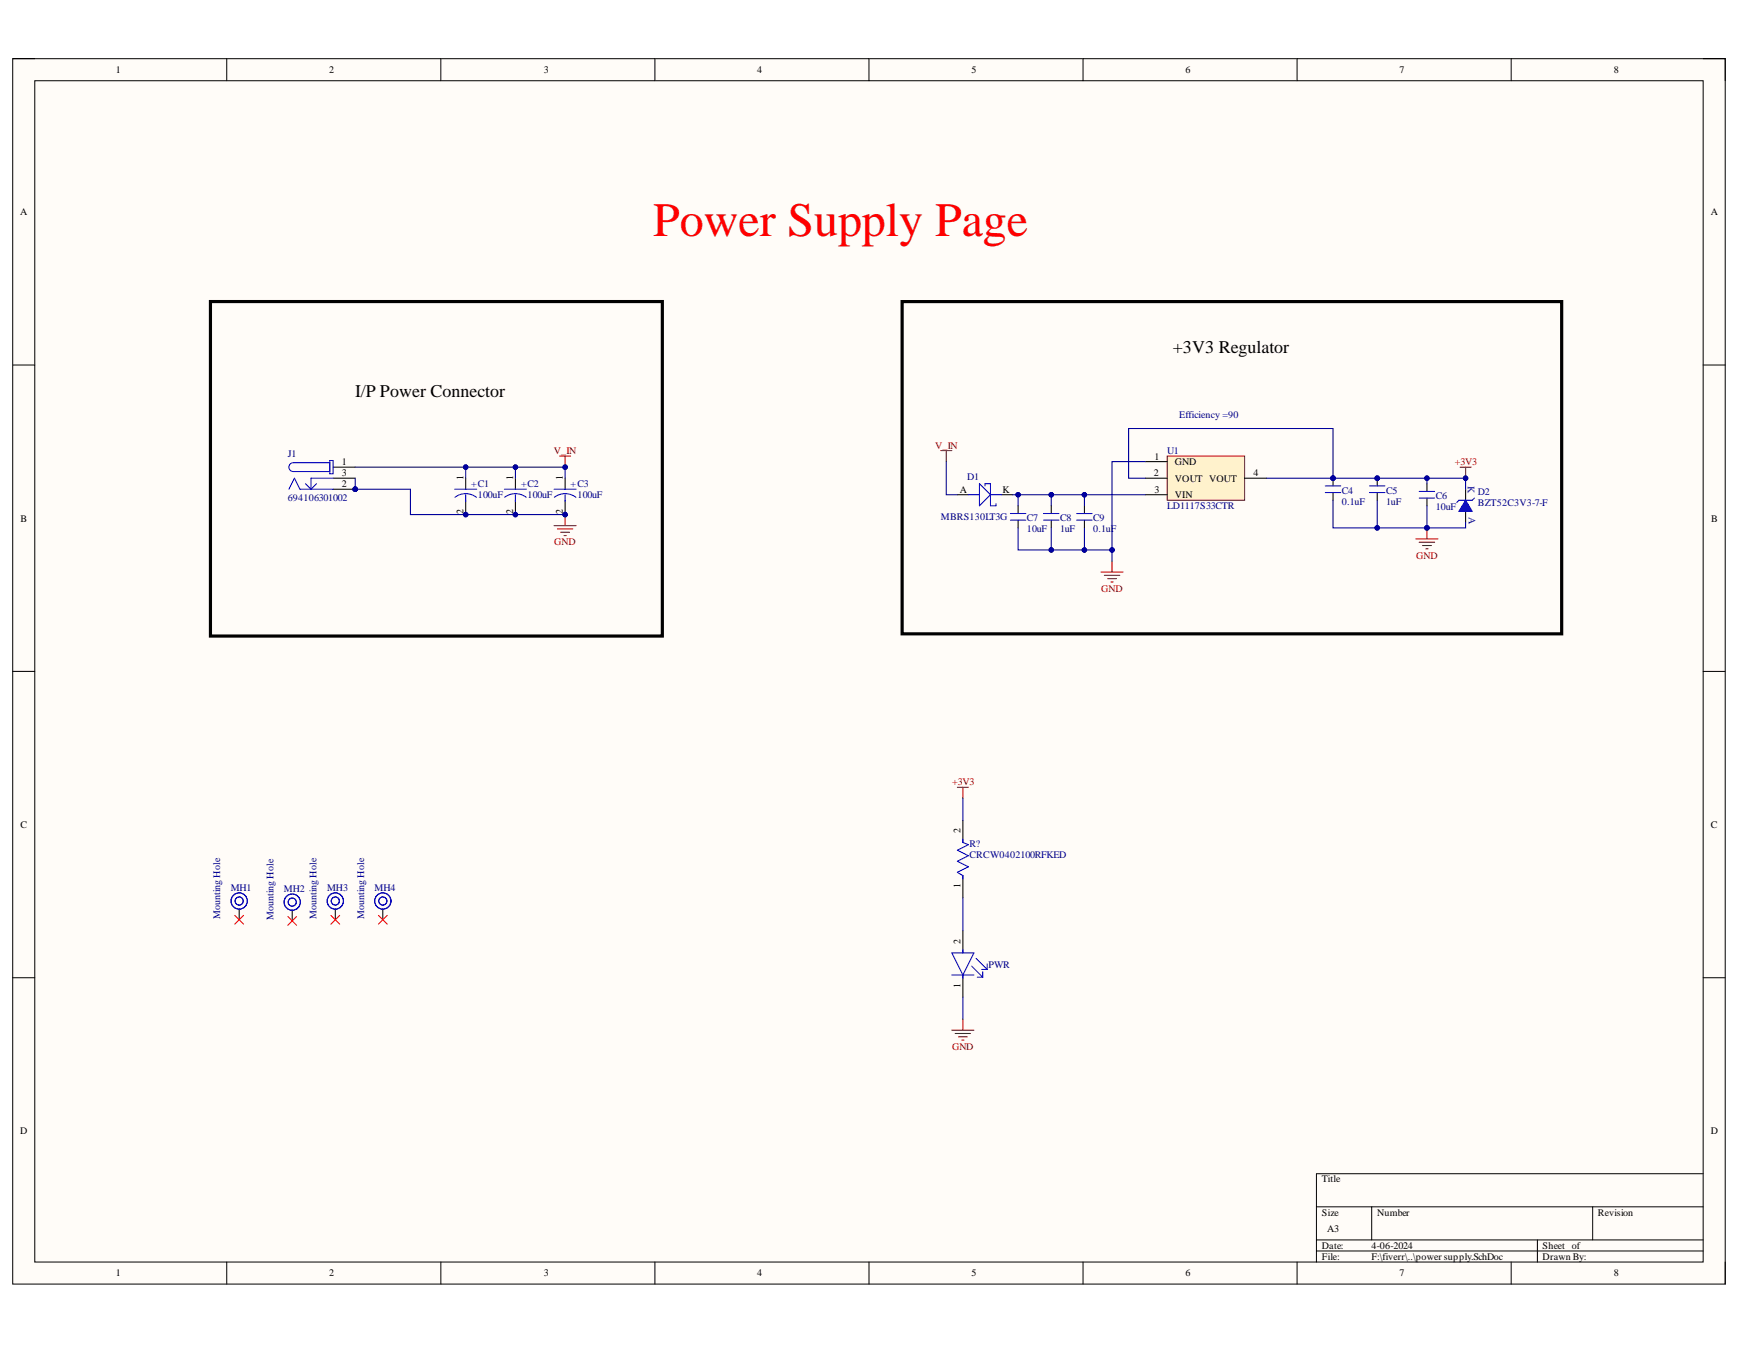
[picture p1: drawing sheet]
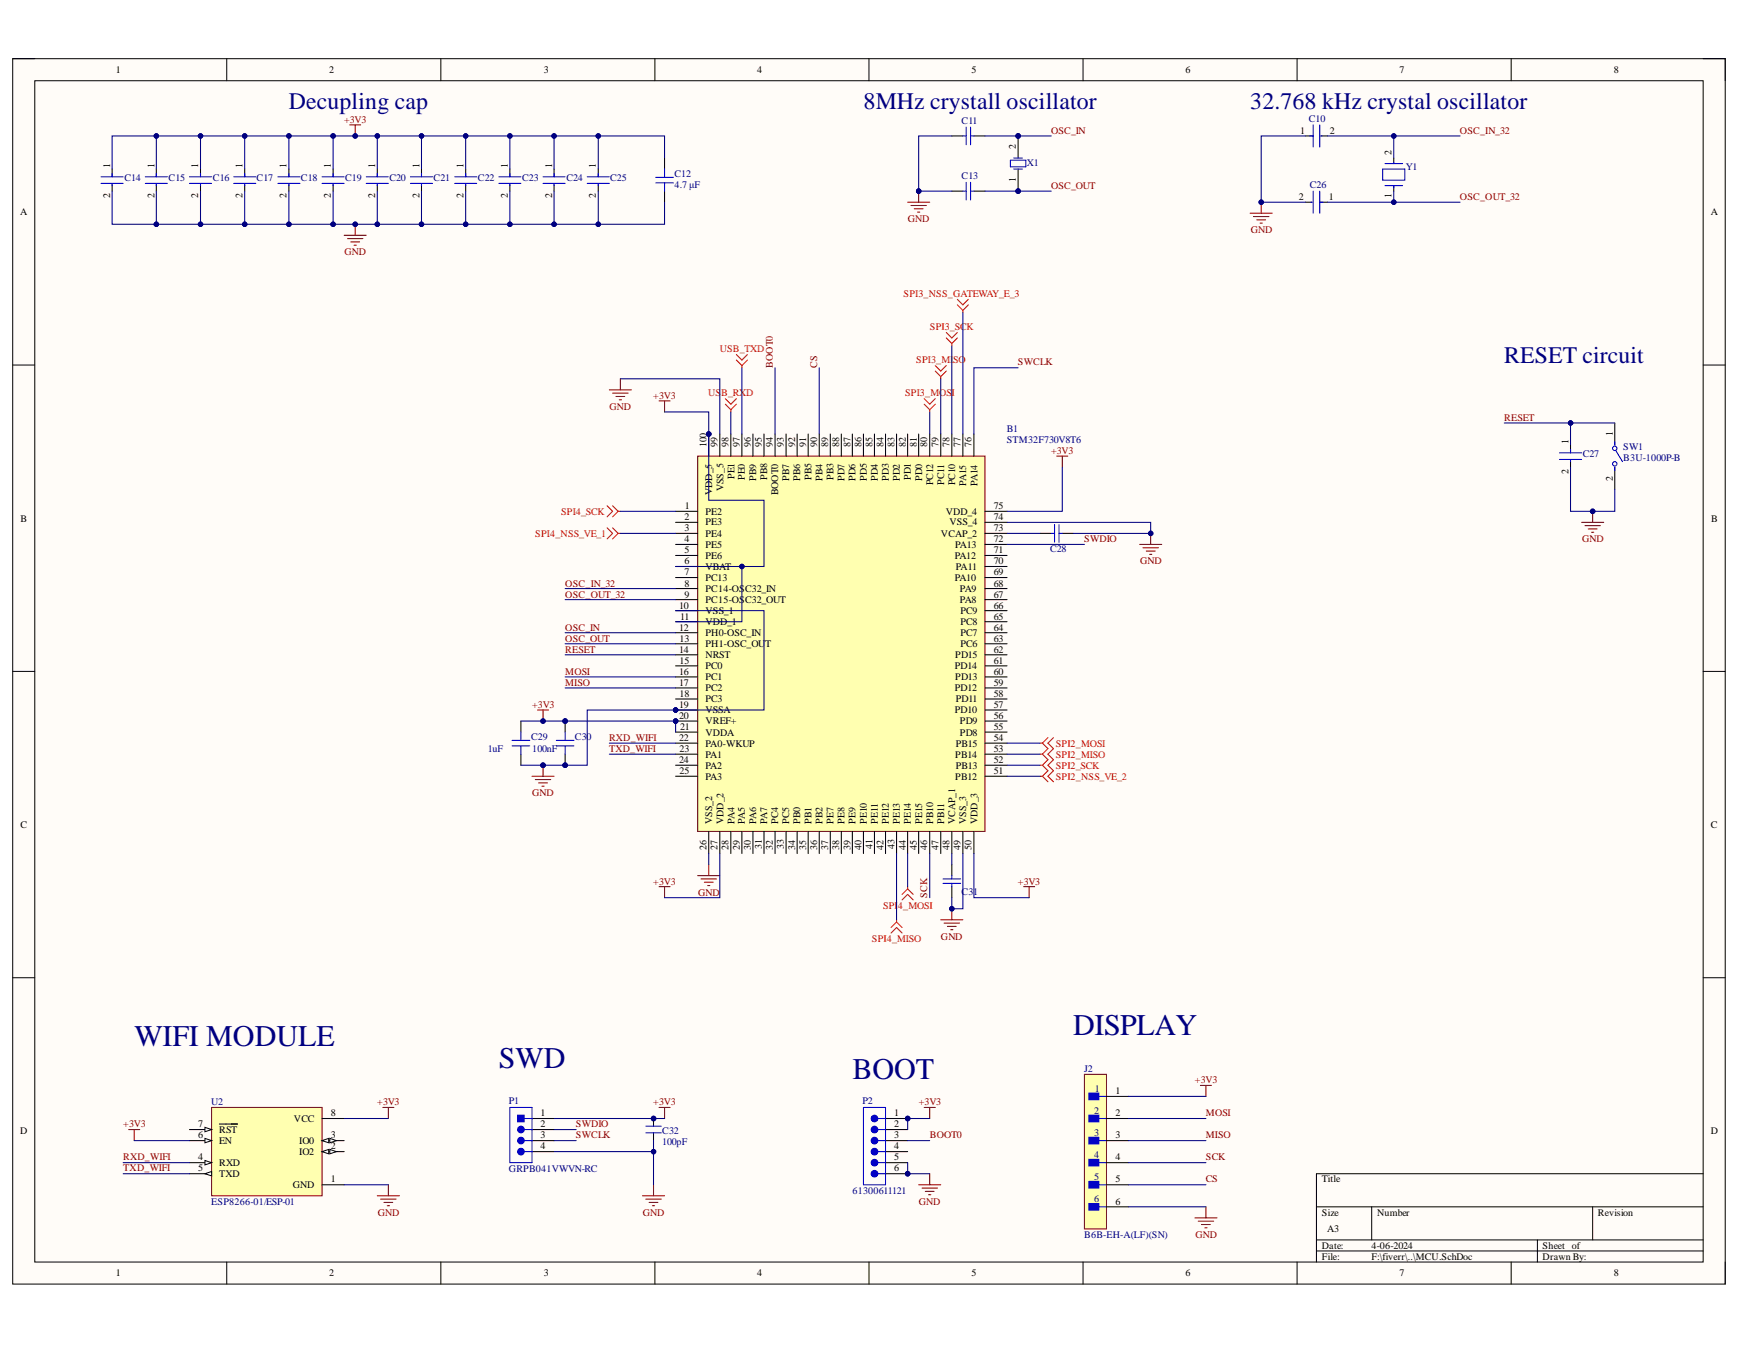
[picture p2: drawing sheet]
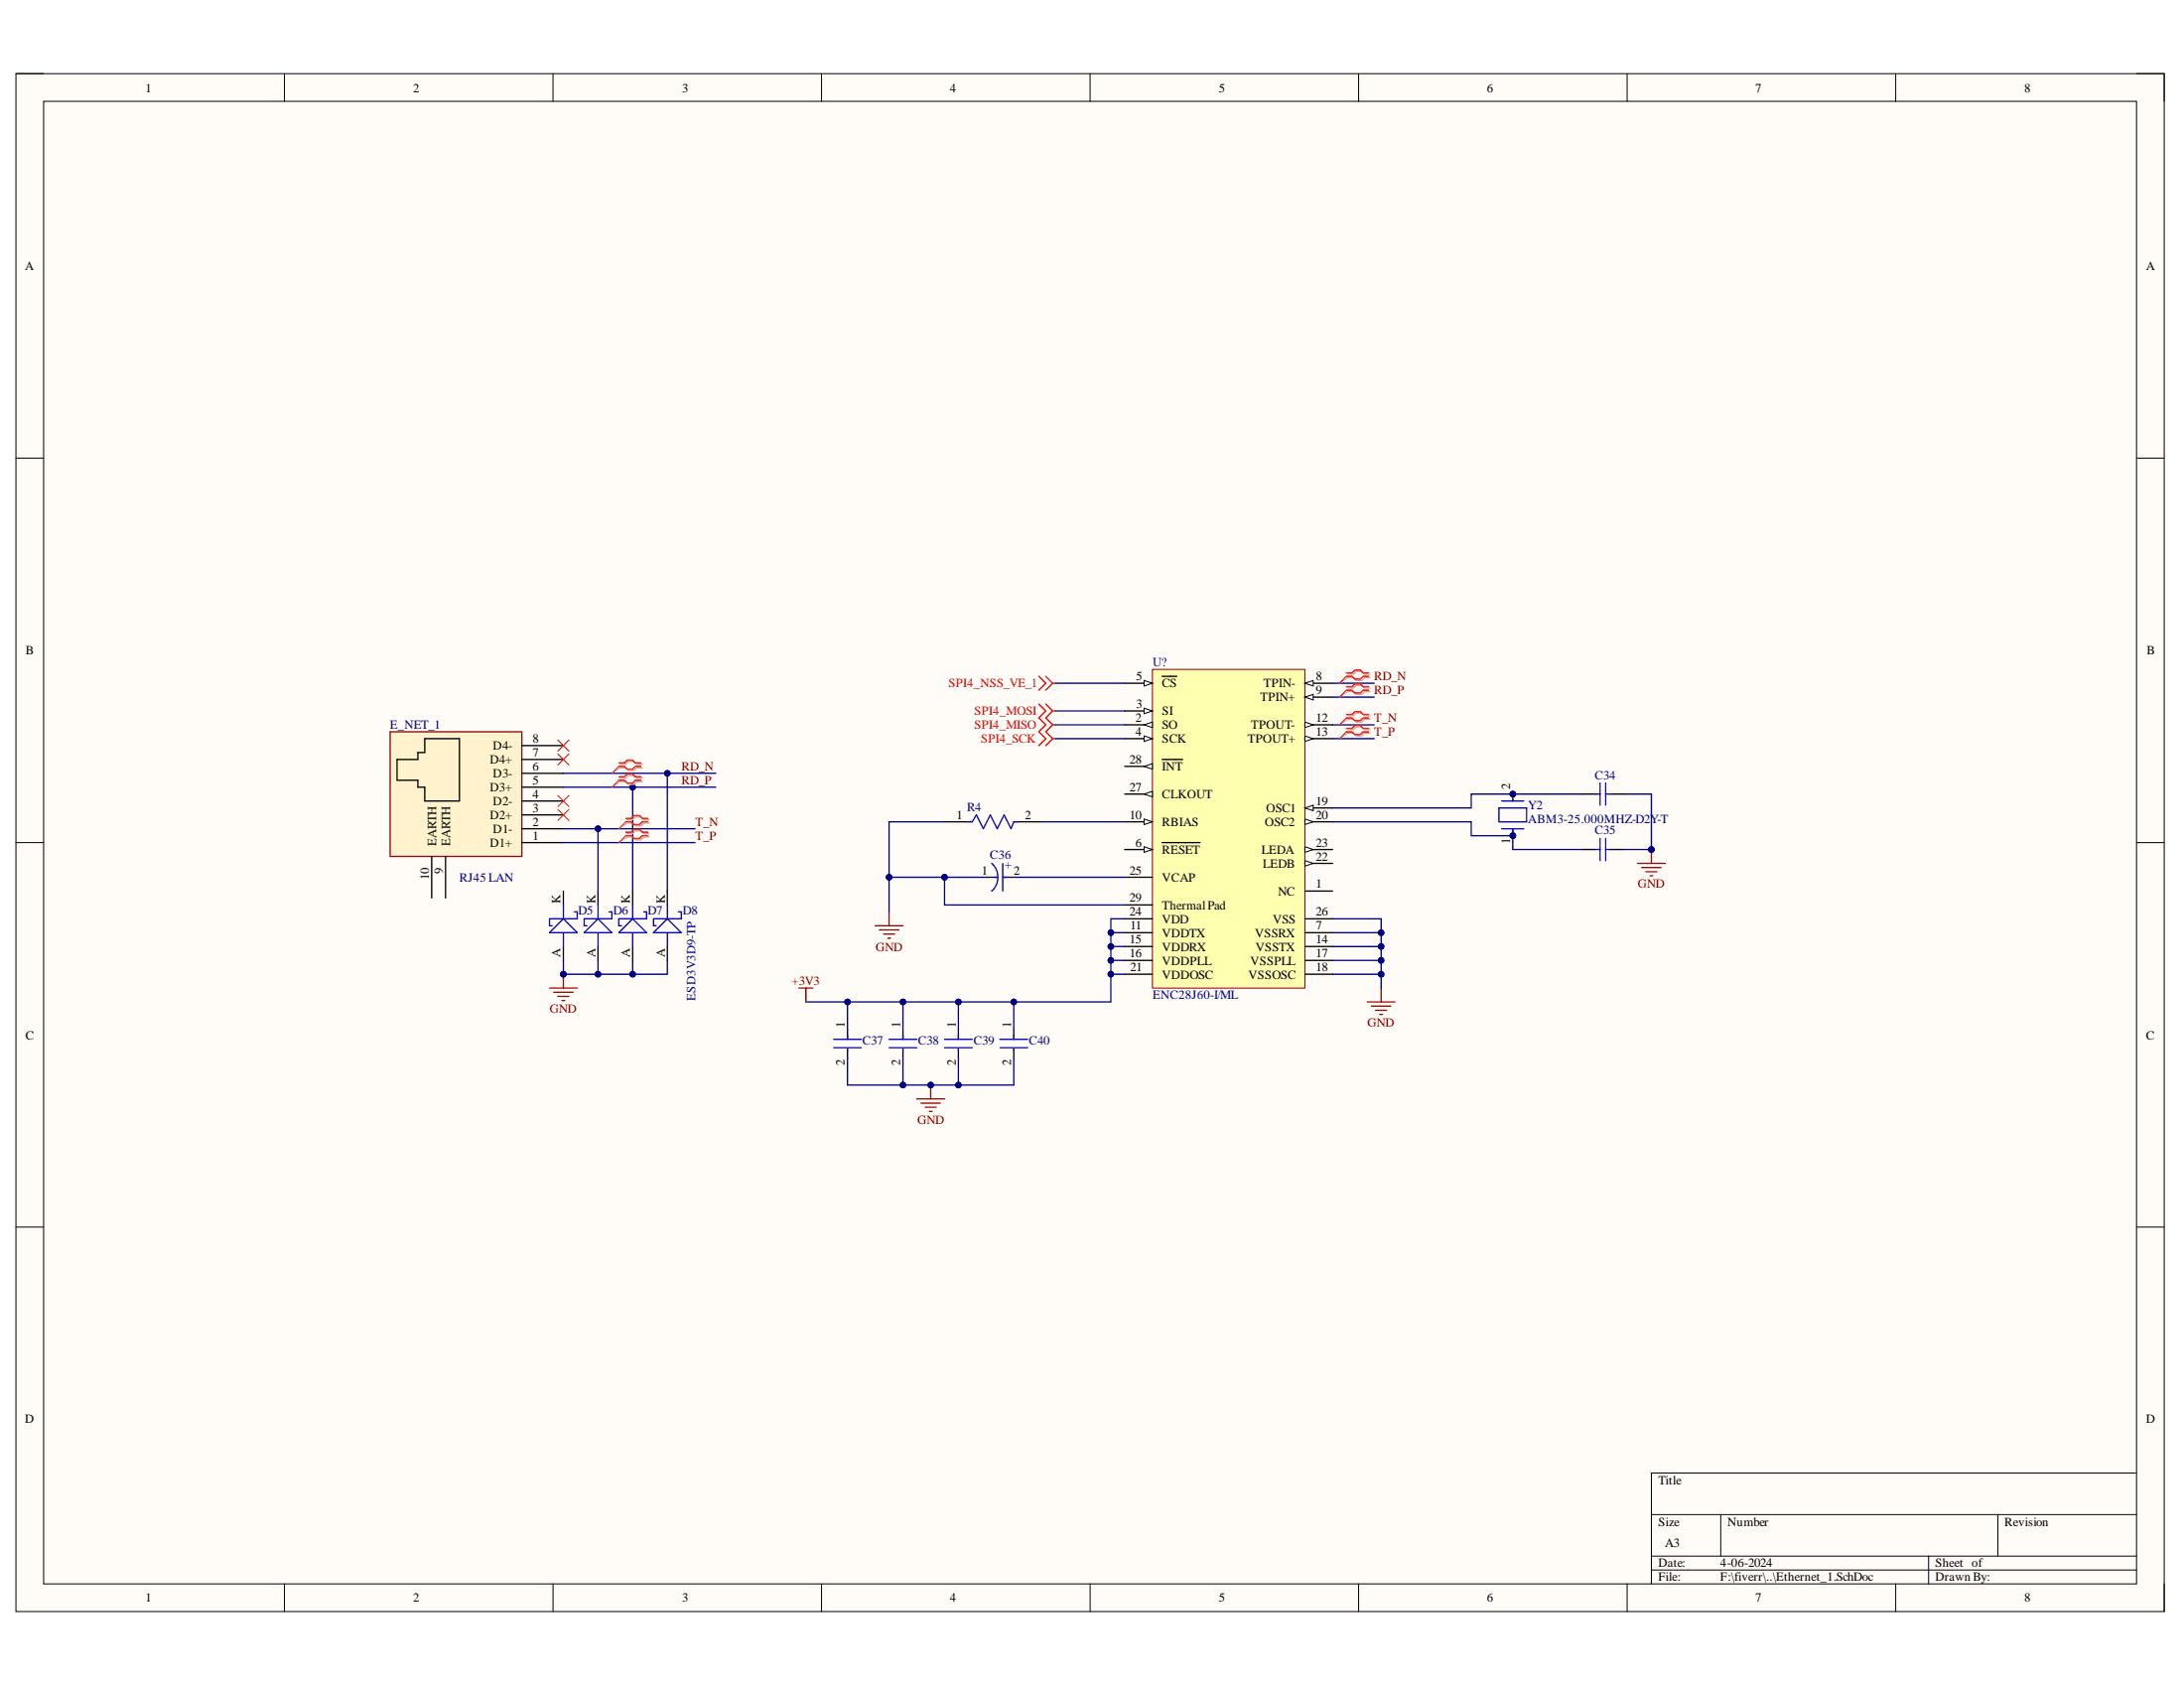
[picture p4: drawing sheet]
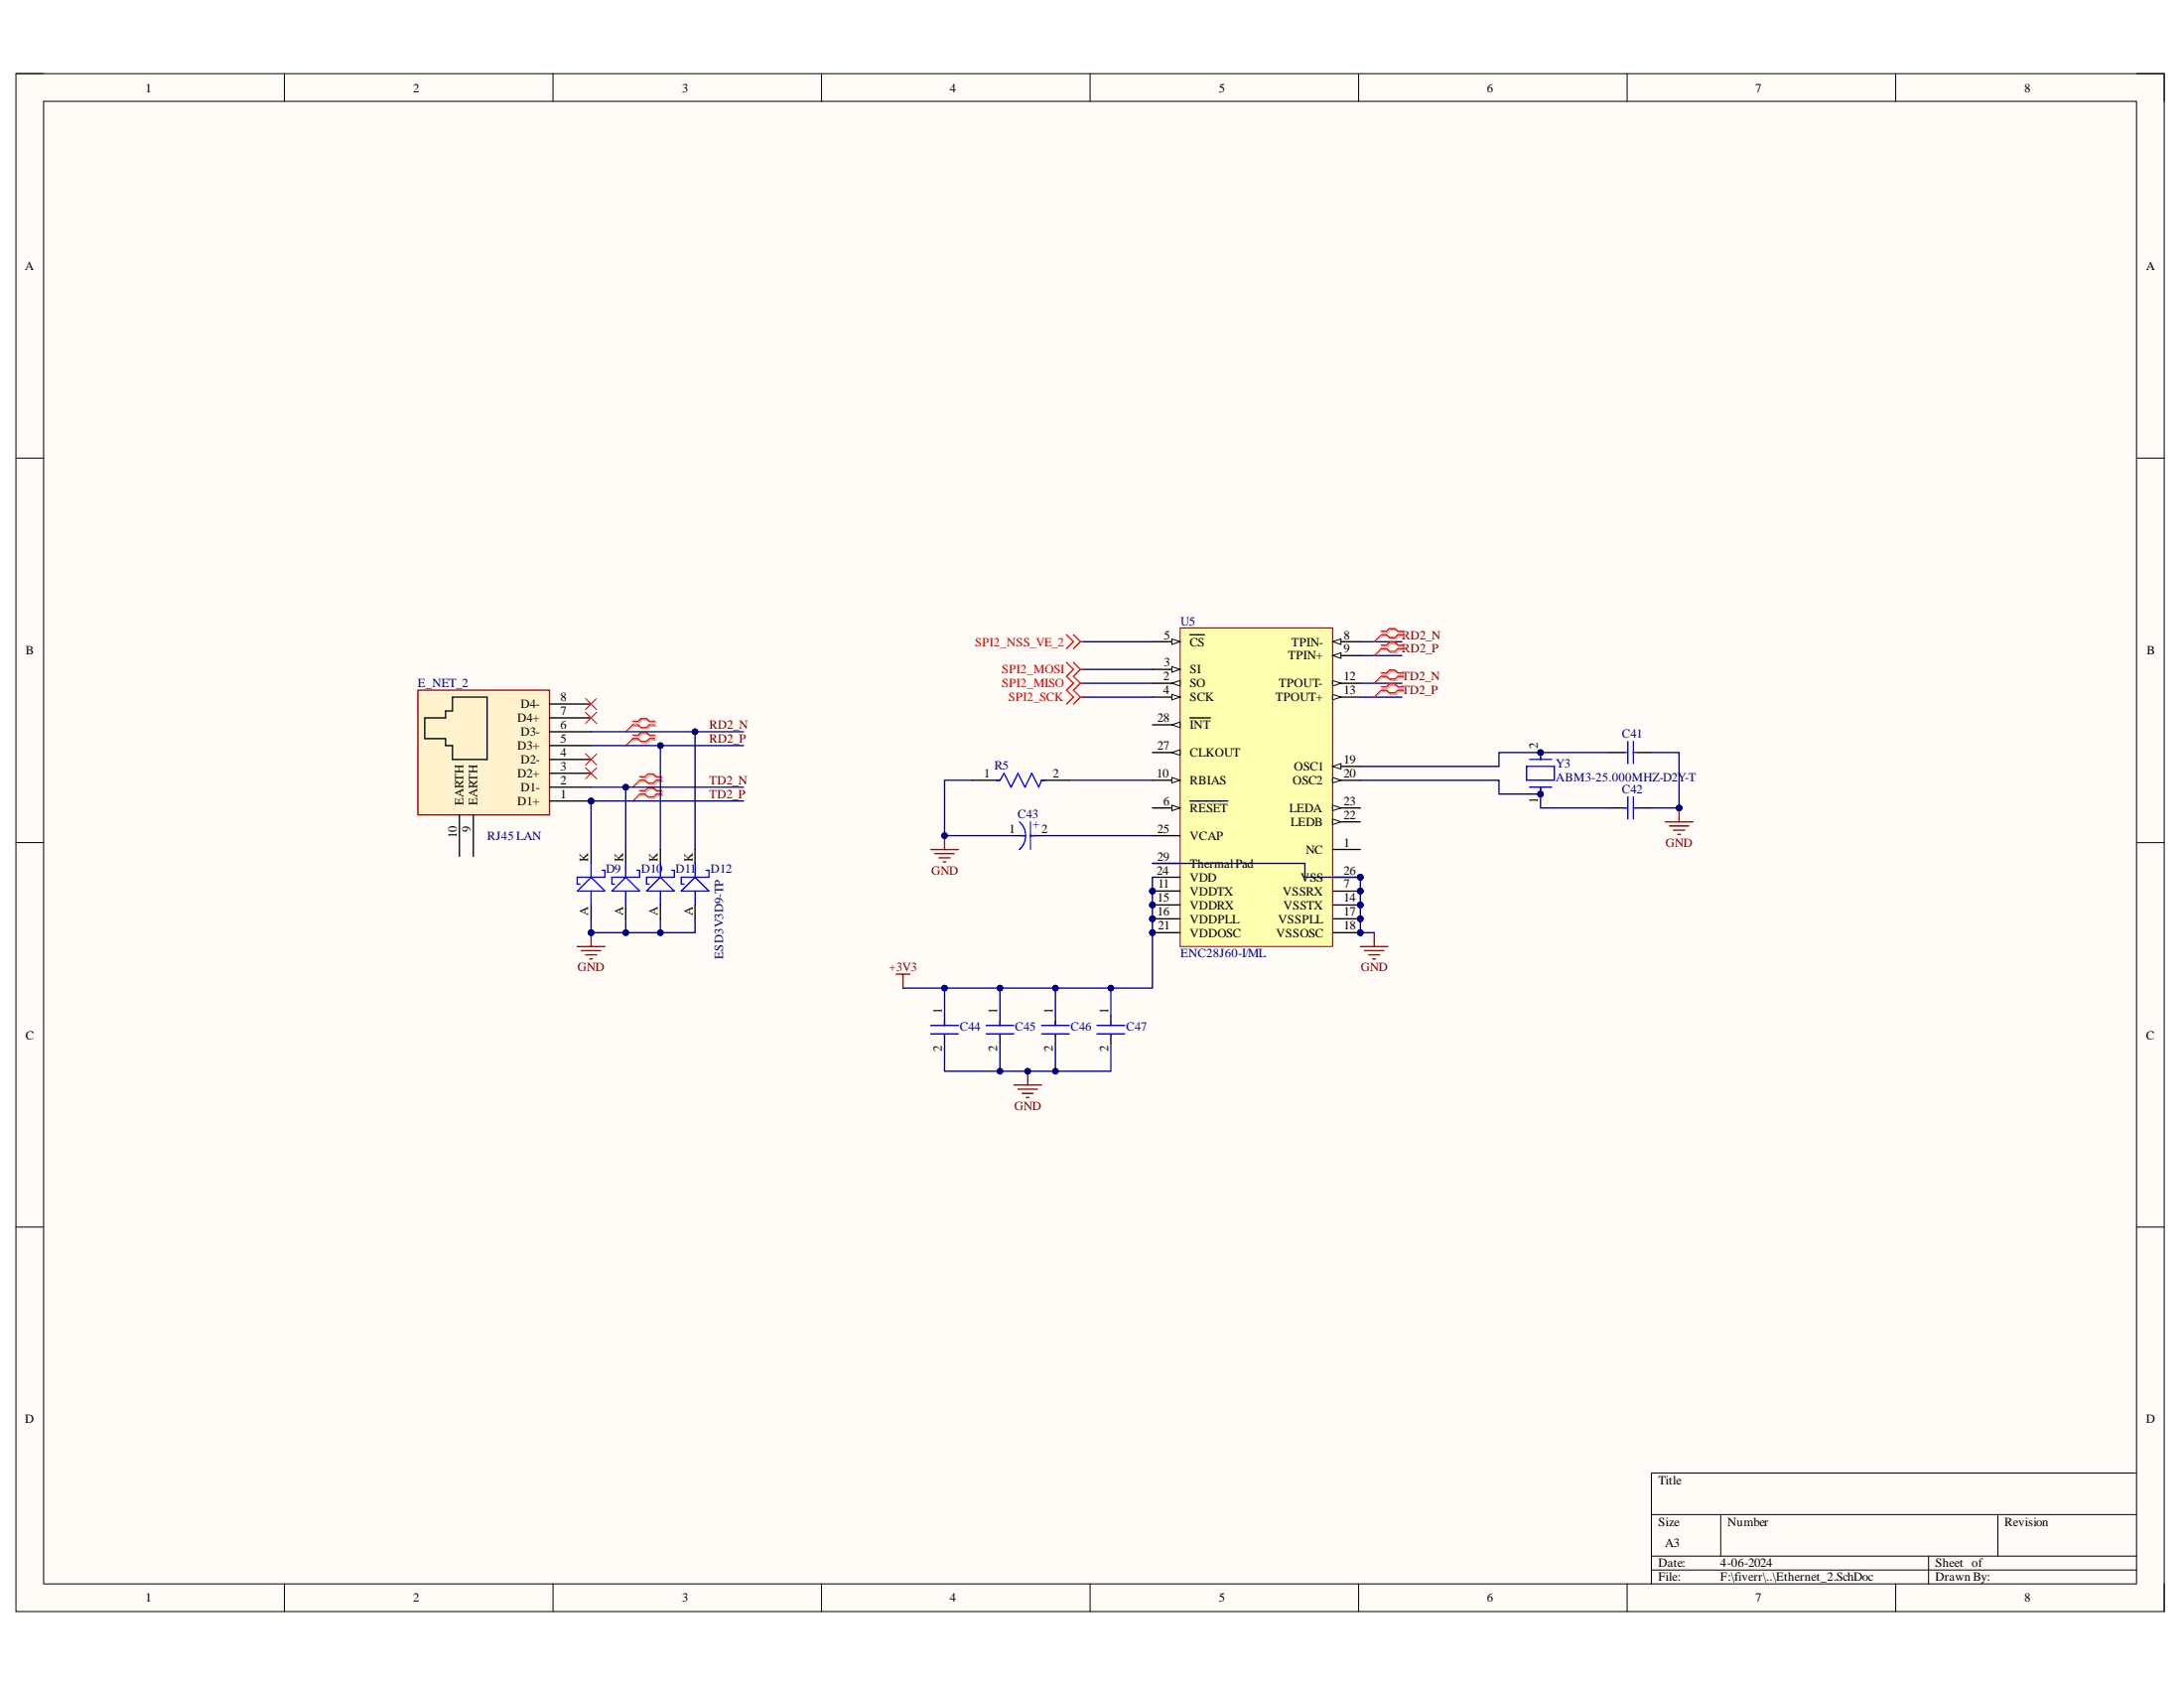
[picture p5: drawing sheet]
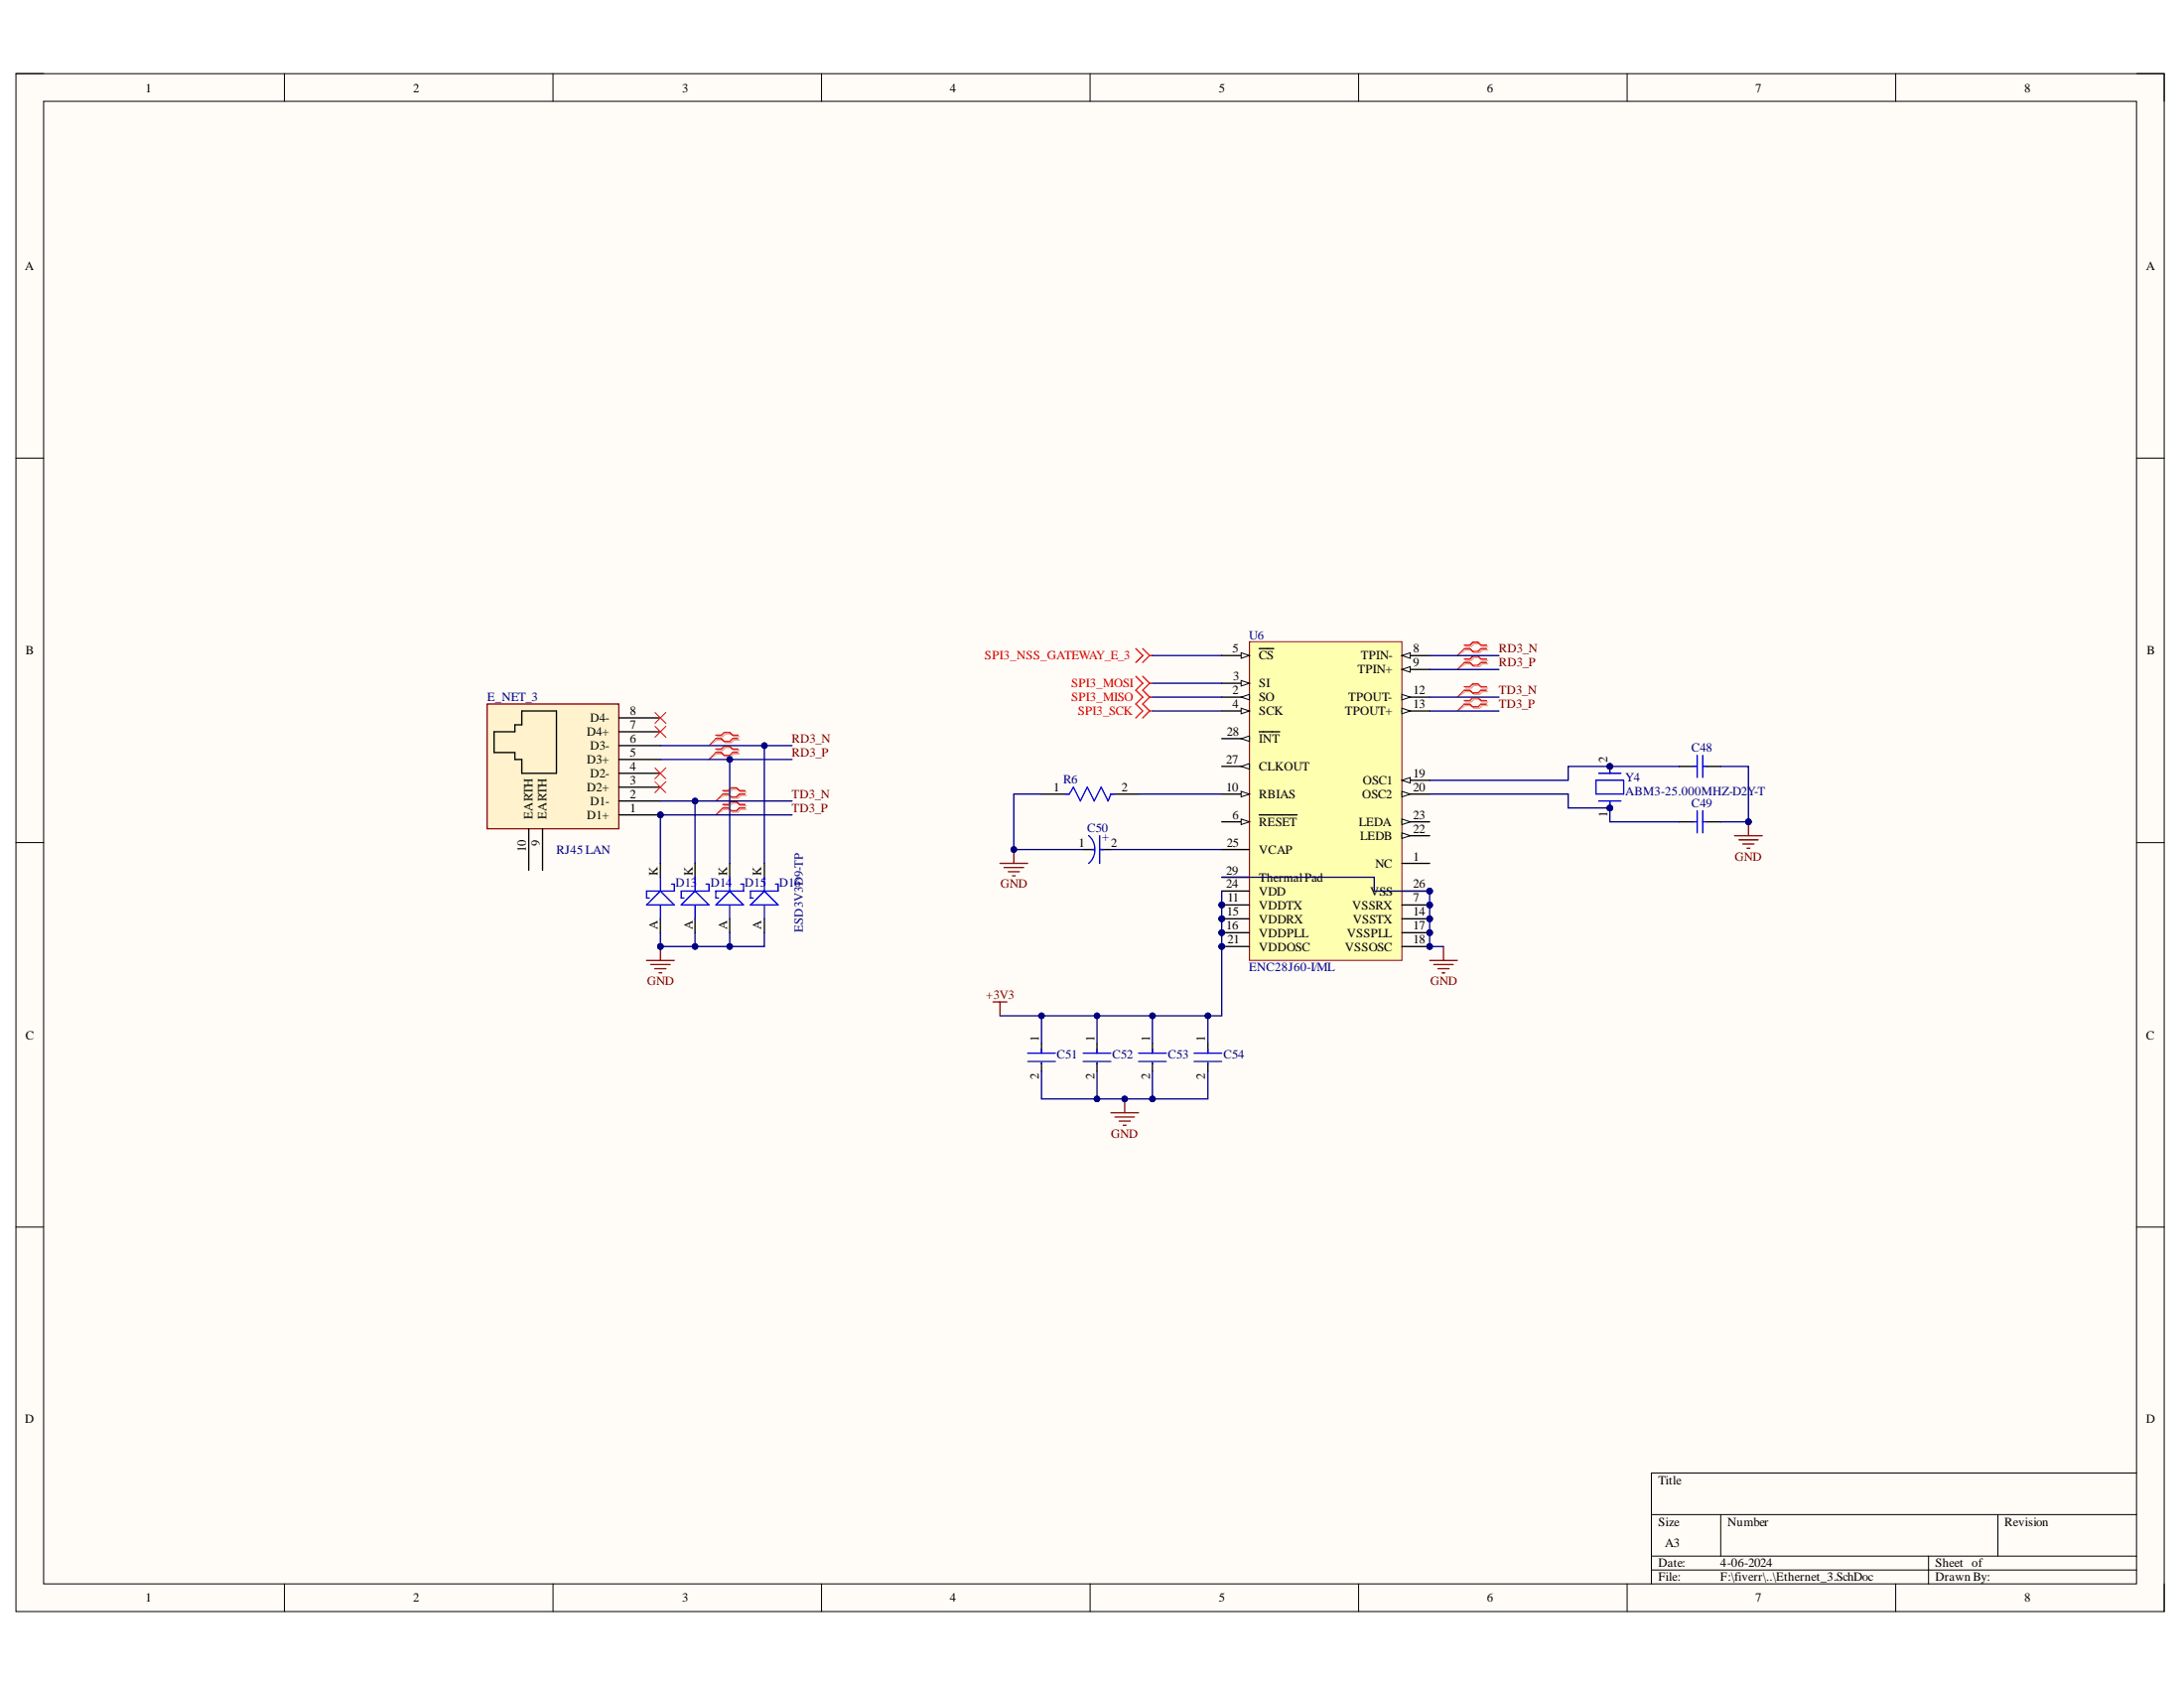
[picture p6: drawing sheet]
# Altium project CSBox.PrjPcb
5 sheets, 95 parts. Net scope: global (net labels, ports and power ports of the same name join across sheets).
Board file: CSBox.PcbDoc
Sheets:
  power supply.SchDoc
  MCU.SchDoc
  Ethernet_1.SchDoc
  Ethernet_2.SchDoc
  Ethernet_3.SchDoc

## Sheet power supply.SchDoc: CSBOX
size A3; SheetNumber: 1; SheetTotal: 6

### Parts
C1  100uF  [ACAP_P305_D393_H393_RAD]
C2  100uF  [ACAP_P305_D393_H393_RAD]
C3  100uF  [ACAP_P305_D393_H393_RAD]
C4  0.1uF  [CAP_0805]
C5  1uF  [CAP_0805]
C6  10uF  [CAP_1206]
C7  10uF  [CAP_1206]
C8  1uF  [CAP_0805]
C9  0.1uF  [CAP_0805]
D1  MBRS130LT3G  [DIO_SMB_DO-214AA]
D2  BZT52C3V3-7-F  [DIO_SOD-123]
J1  694106301002  [694106301002]
MH1  Mounting Hole  [MOUNTING]
MH2  Mounting Hole  [MOUNTING]
MH3  Mounting Hole  [MOUNTING]
MH4  Mounting Hole  [MOUNTING]
PWR  APHHS1005CGCK  [FP-APHHS1005CGCK-MFG]  (value not drawn)
R?  CRCW0402100RFKED  [FP-CRCW0402-e3-IPC_C]
U1  LD1117S33CTR  [SOT223_3]

### Blocks framed on the sheet
I/P Power Connector: C1-C3 J1
+3V3 Regulator: C4-C9 D1 D2 U1

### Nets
+3V3: C4.2 C5.2 C6.2 D2.K R?.2 U1.2(VOUT) U1.4(VOUT)
GND: C1.2 C2.2 C3.2 C4.1 C5.1 C6.1 C7.1 C8.1 C9.1 D2.A J1.2 J1.3 PWR.1(C) U1.1(GND)
V_IN: C1.1 C2.1 C3.1 D1.A J1.1
NetC7_2: C7.2 C8.2 C9.2 D1.K U1.3(VIN)
NetPWR_2: PWR.2(A) R?.1

Not connected (* = marked no-connect by the designer): MH1 1*; MH2 1*; MH3 1*; MH4 1*

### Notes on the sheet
- Power Supply Page
- (near U1) Efficiency =90

## Sheet MCU.SchDoc
size A3; SheetNumber: 2; SheetTotal: 6

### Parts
B1  STM32F730V8T6  [QFP50P1600X1600X160-100N]
C10  C1005C0G1H070D050BA  [FP-C1005-050-0_05-IPC_A]  (value not drawn)
C11  CC0603JRNPO9BN180  [CAPC1608X90X40LL10T20]  (value not drawn)
C12  4.7 μF  [CAP 0402_1005]
C13  CC0603JRNPO9BN180  [CAPC1608X90X40LL10T20]  (value not drawn)
C14  GRM155R71H104KE14D  [FP-GRM155-0_05-IPC_B]  (value not drawn)
C15  GRM155R71H104KE14D  [FP-GRM155-0_05-IPC_B]  (value not drawn)
C16  GRM155R71H104KE14D  [FP-GRM155-0_05-IPC_B]  (value not drawn)
C17  GRM155R71H104KE14D  [FP-GRM155-0_05-IPC_B]  (value not drawn)
C18  GRM155R71H104KE14D  [FP-GRM155-0_05-IPC_B]  (value not drawn)
C19  GRM155R71H104KE14D  [FP-GRM155-0_05-IPC_B]  (value not drawn)
C20  GRM155R71H104KE14D  [FP-GRM155-0_05-IPC_B]  (value not drawn)
C21  GRM155R71H104KE14D  [FP-GRM155-0_05-IPC_B]  (value not drawn)
C22  GRM155R71H104KE14D  [FP-GRM155-0_05-IPC_B]  (value not drawn)
C23  GRM155R71H104KE14D  [FP-GRM155-0_05-IPC_B]  (value not drawn)
C24  GRM155R71H104KE14D  [FP-GRM155-0_05-IPC_B]  (value not drawn)
C25  GRM155R71H104KE14D  [FP-GRM155-0_05-IPC_B]  (value not drawn)
C26  C1005C0G1H070D050BA  [FP-C1005-050-0_05-IPC_A]  (value not drawn)
C27  GRM155R71H104KE14D  [FP-GRM155-0_05-IPC_B]  (value not drawn)
C28  C0603C225K9PACTU  [CAPC1608X90X35LL15T15]  (value not drawn)
C29  1uF  [CAP 0402_1005]
C30  100nF  [CAP 0402_1005]
C31  C0603C225K9PACTU  [CAPC1608X90X35LL15T15]  (value not drawn)
C32  100pF  [CAP_0805]
J2  B6B-EH-A(LF)(SN)  [FP-B6B-EH-A_LF_SN-MFG]
P1  GRPB041VWVN-RC  [SLIN-GRPB041VWVN-RC_V]
P2  61300611121  [61300611121]
SW1  B3U-1000P-B  [FP-B3U-1000P-B-MFG]
U2  ESP8266-01/ESP-01  [XCVR_ESP8266-01/ESP-01]
X1  ECS-80-18-5PX-TR  [ECS-80-18-5PX-TR_V]  (value not drawn)
Y1  ABS07-32.768KHZ-7-T  [FP-ABS07-MFG]  (value not drawn)

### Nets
+3V3: B1.6(VBAT) B1.11(VDD_1) B1.20(VREF+) B1.21(VDDA) B1.27(VDD_2) B1.50(VDD_3) B1.75(VDD_4) B1.100(VDD_5) C12.2 C14.1 C15.1 C16.1 C17.1 C18.1 C19.1 C20.1 C21.1 C22.1 C23.1 C24.1 C25.1 C29.2 C30.2 C32.2 J2.1 P1.1 P2.1 P2.2 U2.6(EN) U2.8(VCC)
GND: B1.10(VSS_1) B1.19(VSSA) B1.26(VSS_2) B1.49(VSS_3) B1.74(VSS_4) B1.99(VSS_5) C10.1 C11.2 C12.1 C13.2 C14.2 C15.2 C16.2 C17.2 C18.2 C19.2 C20.2 C21.2 C22.2 C23.2 C24.2 C25.2 C26.2 C27.2 C28.1 C29.1 C30.1 C31.1 C32.1 J2.6 P1.4 P2.5 P2.6 SW1.2 U2.1(GND)
BOOT0: B1.94(BOOT0) P2.3
CS: B1.90(PB4) J2.5
MISO: B1.17(PC2) J2.3
MOSI: B1.16(PC1) J2.2
OSC_IN: B1.12(PH0-OSC_IN) C11.1 X1.2(X2)
OSC_IN_32: B1.8(PC14-OSC32_IN) C10.2 Y1.2
OSC_OUT: B1.13(PH1-OSC_OUT) C13.1 X1.1(X1)
OSC_OUT_32: B1.9(PC15-OSC32_OUT) C26.1 Y1.1
RESET: B1.14(NRST) C27.1 SW1.1
RXD_WIFI: B1.22(PA0-WKUP) U2.4(RXD)
SCK: B1.46(PB10) J2.4
SPI2_MISO: B1.53(PB14) ; off-sheet SPI2_MISO
SPI2_MOSI: B1.54(PB15) ; off-sheet SPI2_MOSI
SPI2_NSS_VE_2: B1.51(PB12) ; off-sheet SPI2_NSS_VE_2
SPI2_SCK: B1.52(PB13) ; off-sheet SPI2_SCK
SPI3_MISO: B1.79(PC11) ; off-sheet SPI3_MISO
SPI3_MOSI: B1.80(PC12) ; off-sheet SPI3_MOSI
SPI3_NSS_GATEWAY_E_3: B1.77(PA15) ; off-sheet SPI3_NSS_GATEWAY_E_3
SPI3_SCK: B1.78(PC10) ; off-sheet SPI3_SCK
SPI4_MISO: B1.43(PE13) ; off-sheet SPI4_MISO
SPI4_MOSI: B1.44(PE14) ; off-sheet SPI4_MOSI
SPI4_NSS_VE_1: B1.3(PE4) ; off-sheet SPI4_NSS_VE_1
SPI4_SCK: B1.1(PE2) ; off-sheet SPI4_SCK
SWCLK: B1.76(PA14) P1.3
SWDIO: B1.72(PA13) P1.2
TXD_WIFI: B1.23(PA1) U2.5(TXD)
USB_RXD: B1.98(PE1) ; off-sheet USB_RXD
USB_TXD: B1.97(PE0) ; off-sheet USB_TXD
NetB1_48: B1.48(VCAP_1) C31.2
NetB1_73: B1.73(VCAP_2) C28.2

Not connected (* = marked no-connect by the designer): B1 2(PE3) 4(PE5) 5(PE6) 7(PC13) 15(PC0) 18(PC3) 24(PA2) 25(PA3) 28(PA4) 29(PA5) 30(PA6) 31(PA7) 32(PC4) 33(PC5) 34(PB0) 35(PB1) 36(PB2) 37(PE7) 38(PE8) 39(PE9) 40(PE10) 41(PE11) 42(PE12) 45(PE15) 47(PB11) 55(PD8) 56(PD9) 57(PD10) 58(PD11) 59(PD12) 60(PD13) 61(PD14) 62(PD15) 63(PC6) 64(PC7) 65(PC8) 66(PC9) 67(PA8) 68(PA9) 69(PA10) 70(PA11) 71(PA12) 81(PD0) 82(PD1) 83(PD2) 84(PD3) 85(PD4) 86(PD5) 87(PD6) 88(PD7) 89(PB3) 91(PB5) 92(PB6) 93(PB7) 95(PB8) 96(PB9); P2 4; U2 2(IO2) 3(IO0) 7(~{RST})

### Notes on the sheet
- Decupling cap
- (near C11) 8MHz crystall oscillator
- (near C10) 32.768 kHz crystal oscillator
- RESET circuit
- WIFI MODULE
- SWD
- (near P2) BOOT
- DISPLAY

## Sheet Ethernet_1.SchDoc
size A3; SheetNumber: 4; SheetTotal: 6

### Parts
C34  CC0603JRNPO9BN180  [CAPC1608X90X40LL10T20]  (value not drawn)
C35  CC0603JRNPO9BN180  [CAPC1608X90X40LL10T20]  (value not drawn)
C36  593D106X9016A2TE3  [FP-593DA-MFG]  (value not drawn)
C37  C0402C104K8RACTU  [FP-C0402-BB-MFG]  (value not drawn)
C38  C0402C104K8RACTU  [FP-C0402-BB-MFG]  (value not drawn)
C39  C0402C104K8RACTU  [FP-C0402-BB-MFG]  (value not drawn)
C40  C0402C104K8RACTU  [FP-C0402-BB-MFG]  (value not drawn)
D5  ESD3V3D9-TP  [DIO_SOD-923]  (value not drawn)
D6  ESD3V3D9-TP  [DIO_SOD-923]  (value not drawn)
D7  ESD3V3D9-TP  [DIO_SOD-923]
D8  ESD3V3D9-TP  [DIO_SOD-923]  (value not drawn)
E_NET_1  RJ45 LAN  [CON10_P106_RJ45_TH_ST]
R4  ERJ-2RKF2001X  [FP-ERJ2RK-MFG]  (value not drawn)
U?  ENC28J60-I/ML  [QFN-ML28_M]
Y2  ABM3-25.000MHZ-D2Y-T  [FP-ABM3-MFG]

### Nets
+3V3: C37.1 C38.1 C39.1 C40.1 U?.11(VDDTX) U?.15(VDDRX) U?.16(VDDPLL) U?.21(VDDOSC) U?.24(VDD)
GND: C34.1 C35.1 C36.1(C) C37.2 C38.2 C39.2 C40.2 D5.A D6.A D7.A D8.A R4.1 U?.7(VSSRX) U?.14(VSSTX) U?.17(VSSPLL) U?.18(VSSOSC) U?.26(VSS) U?.29(Thermal_Pad)
RD_N: D8.K E_NET_1.6(D3-) U?.8(TPIN-)
RD_P: D7.K E_NET_1.5(D3+) U?.9(TPIN+)
SPI4_MISO: U?.2(SO) ; off-sheet SPI4_MISO
SPI4_MOSI: U?.3(SI) ; off-sheet SPI4_MOSI
SPI4_NSS_VE_1: U?.5(~{CS}) ; off-sheet SPI4_NSS_VE_1
SPI4_SCK: U?.4(SCK) ; off-sheet SPI4_SCK
T_N: D6.K E_NET_1.2(D1-) U?.12(TPOUT-)
T_P: E_NET_1.1(D1+) U?.13(TPOUT+)
NetC34_2: C34.2 U?.19(OSC1) Y2.2
NetC35_2: C35.2 U?.20(OSC2) Y2.1
NetC36_2: C36.2(A) U?.25(VCAP)
NetR4_2: R4.2 U?.10(RBIAS)

Not connected (* = marked no-connect by the designer): D5 K; E_NET_1 3(D2+)* 4(D2-)* 7(D4+)* 8(D4-)* 9(EARTH) 10(EARTH); U? 1(NC) 6(~{RESET}) 22(LEDB) 23(LEDA) 27(CLKOUT) 28(~{INT})

### Layout directives
differential pair; differential pair class DIFF100; rule Differential Pairs Routing [Pref Gap = 8mil    Min Gap  = 8mil    Max Gap  = 8milPref Width = 10mil    Min Width  = 10mil    Max Width  = 10mil]: RD_N, RD_P, T_N, T_P

## Sheet Ethernet_2.SchDoc
size A3; SheetNumber: 5; SheetTotal: 6

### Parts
C41  CC0603JRNPO9BN180  [CAPC1608X90X40LL10T20]  (value not drawn)
C42  CC0603JRNPO9BN180  [CAPC1608X90X40LL10T20]  (value not drawn)
C43  593D106X9016A2TE3  [FP-593DA-MFG]  (value not drawn)
C44  C0402C104K8RACTU  [FP-C0402-BB-MFG]  (value not drawn)
C45  C0402C104K8RACTU  [FP-C0402-BB-MFG]  (value not drawn)
C46  C0402C104K8RACTU  [FP-C0402-BB-MFG]  (value not drawn)
C47  C0402C104K8RACTU  [FP-C0402-BB-MFG]  (value not drawn)
D9  ESD3V3D9-TP  [DIO_SOD-923]  (value not drawn)
D10  ESD3V3D9-TP  [DIO_SOD-923]  (value not drawn)
D11  ESD3V3D9-TP  [DIO_SOD-923]
D12  ESD3V3D9-TP  [DIO_SOD-923]  (value not drawn)
E_NET_2  RJ45 LAN  [CON10_P106_RJ45_TH_ST]
R5  ERJ-2RKF2001X  [FP-ERJ2RK-MFG]  (value not drawn)
U5  ENC28J60-I/ML  [QFN-ML28_M]
Y3  ABM3-25.000MHZ-D2Y-T  [FP-ABM3-MFG]

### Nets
+3V3: C44.1 C45.1 C46.1 C47.1 U5.11(VDDTX) U5.15(VDDRX) U5.16(VDDPLL) U5.21(VDDOSC) U5.24(VDD)
GND: C41.1 C42.1 C43.1(C) C44.2 C45.2 C46.2 C47.2 D9.A D10.A D11.A D12.A R5.1 U5.7(VSSRX) U5.14(VSSTX) U5.17(VSSPLL) U5.18(VSSOSC) U5.26(VSS) U5.29(Thermal_Pad)
RD2_N: D12.K E_NET_2.6(D3-) U5.8(TPIN-)
RD2_P: D11.K E_NET_2.5(D3+) U5.9(TPIN+)
SPI2_MISO: U5.2(SO) ; off-sheet SPI2_MISO
SPI2_MOSI: U5.3(SI) ; off-sheet SPI2_MOSI
SPI2_NSS_VE_2: U5.5(~{CS}) ; off-sheet SPI2_NSS_VE_2
SPI2_SCK: U5.4(SCK) ; off-sheet SPI2_SCK
TD2_N: D10.K E_NET_2.2(D1-) U5.12(TPOUT-)
TD2_P: D9.K E_NET_2.1(D1+) U5.13(TPOUT+)
NetC41_2: C41.2 U5.19(OSC1) Y3.2
NetC42_2: C42.2 U5.20(OSC2) Y3.1
NetC43_2: C43.2(A) U5.25(VCAP)
NetR5_2: R5.2 U5.10(RBIAS)

Not connected (* = marked no-connect by the designer): E_NET_2 3(D2+)* 4(D2-)* 7(D4+)* 8(D4-)* 9(EARTH) 10(EARTH); U5 1(NC) 6(~{RESET}) 22(LEDB) 23(LEDA) 27(CLKOUT) 28(~{INT})

### Layout directives
differential pair; differential pair class DIFF100; rule Differential Pairs Routing [Pref Gap = 8mil    Min Gap  = 8mil    Max Gap  = 8milPref Width = 10mil    Min Width  = 10mil    Max Width  = 10mil]: RD2_N, RD2_P, TD2_N, TD2_P

## Sheet Ethernet_3.SchDoc
size A3; SheetNumber: 6; SheetTotal: 6

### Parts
C48  CC0603JRNPO9BN180  [CAPC1608X90X40LL10T20]  (value not drawn)
C49  CC0603JRNPO9BN180  [CAPC1608X90X40LL10T20]  (value not drawn)
C50  593D106X9016A2TE3  [FP-593DA-MFG]  (value not drawn)
C51  C0402C104K8RACTU  [FP-C0402-BB-MFG]  (value not drawn)
C52  C0402C104K8RACTU  [FP-C0402-BB-MFG]  (value not drawn)
C53  C0402C104K8RACTU  [FP-C0402-BB-MFG]  (value not drawn)
C54  C0402C104K8RACTU  [FP-C0402-BB-MFG]  (value not drawn)
D13  ESD3V3D9-TP  [DIO_SOD-923]  (value not drawn)
D14  ESD3V3D9-TP  [DIO_SOD-923]  (value not drawn)
D15  ESD3V3D9-TP  [DIO_SOD-923]
D16  ESD3V3D9-TP  [DIO_SOD-923]  (value not drawn)
E_NET_3  RJ45 LAN  [CON10_P106_RJ45_TH_ST]
R6  ERJ-2RKF2001X  [FP-ERJ2RK-MFG]  (value not drawn)
U6  ENC28J60-I/ML  [QFN-ML28_M]
Y4  ABM3-25.000MHZ-D2Y-T  [FP-ABM3-MFG]

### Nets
+3V3: C51.1 C52.1 C53.1 C54.1 U6.11(VDDTX) U6.15(VDDRX) U6.16(VDDPLL) U6.21(VDDOSC) U6.24(VDD)
GND: C48.1 C49.1 C50.1(C) C51.2 C52.2 C53.2 C54.2 D13.A D14.A D15.A D16.A R6.1 U6.7(VSSRX) U6.14(VSSTX) U6.17(VSSPLL) U6.18(VSSOSC) U6.26(VSS) U6.29(Thermal_Pad)
RD3_N: D16.K E_NET_3.6(D3-) U6.8(TPIN-)
RD3_P: D15.K E_NET_3.5(D3+) U6.9(TPIN+)
SPI3_MISO: U6.2(SO) ; off-sheet SPI3_MISO
SPI3_MOSI: U6.3(SI) ; off-sheet SPI3_MOSI
SPI3_NSS_GATEWAY_E_3: U6.5(~{CS}) ; off-sheet SPI3_NSS_GATEWAY_E_3
SPI3_SCK: U6.4(SCK) ; off-sheet SPI3_SCK
TD3_N: D14.K E_NET_3.2(D1-) U6.12(TPOUT-)
TD3_P: D13.K E_NET_3.1(D1+) U6.13(TPOUT+)
NetC48_2: C48.2 U6.19(OSC1) Y4.2
NetC49_2: C49.2 U6.20(OSC2) Y4.1
NetC50_2: C50.2(A) U6.25(VCAP)
NetR6_2: R6.2 U6.10(RBIAS)

Not connected (* = marked no-connect by the designer): E_NET_3 3(D2+)* 4(D2-)* 7(D4+)* 8(D4-)* 9(EARTH) 10(EARTH); U6 1(NC) 6(~{RESET}) 22(LEDB) 23(LEDA) 27(CLKOUT) 28(~{INT})

### Layout directives
differential pair; differential pair class DIFF100; rule Differential Pairs Routing [Pref Gap = 8mil    Min Gap  = 8mil    Max Gap  = 8milPref Width = 10mil    Min Width  = 10mil    Max Width  = 10mil]: RD3_N, RD3_P, TD3_N, TD3_P

## Nets that join several sheets
+3V3: power supply (7 pins), MCU (30 pins), Ethernet_1 (9 pins), Ethernet_2 (9 pins), Ethernet_3 (9 pins)
GND: power supply (14 pins), MCU (35 pins), Ethernet_1 (18 pins), Ethernet_2 (18 pins), Ethernet_3 (18 pins)
SPI2_MISO: MCU (B1.53), Ethernet_2 (U5.2)
SPI2_MOSI: MCU (B1.54), Ethernet_2 (U5.3)
SPI2_NSS_VE_2: MCU (B1.51), Ethernet_2 (U5.5)
SPI2_SCK: MCU (B1.52), Ethernet_2 (U5.4)
SPI3_MISO: MCU (B1.79), Ethernet_3 (U6.2)
SPI3_MOSI: MCU (B1.80), Ethernet_3 (U6.3)
SPI3_NSS_GATEWAY_E_3: MCU (B1.77), Ethernet_3 (U6.5)
SPI3_SCK: MCU (B1.78), Ethernet_3 (U6.4)
SPI4_MISO: MCU (B1.43), Ethernet_1 (U?.2)
SPI4_MOSI: MCU (B1.44), Ethernet_1 (U?.3)
SPI4_NSS_VE_1: MCU (B1.3), Ethernet_1 (U?.5)
SPI4_SCK: MCU (B1.1), Ethernet_1 (U?.4)
